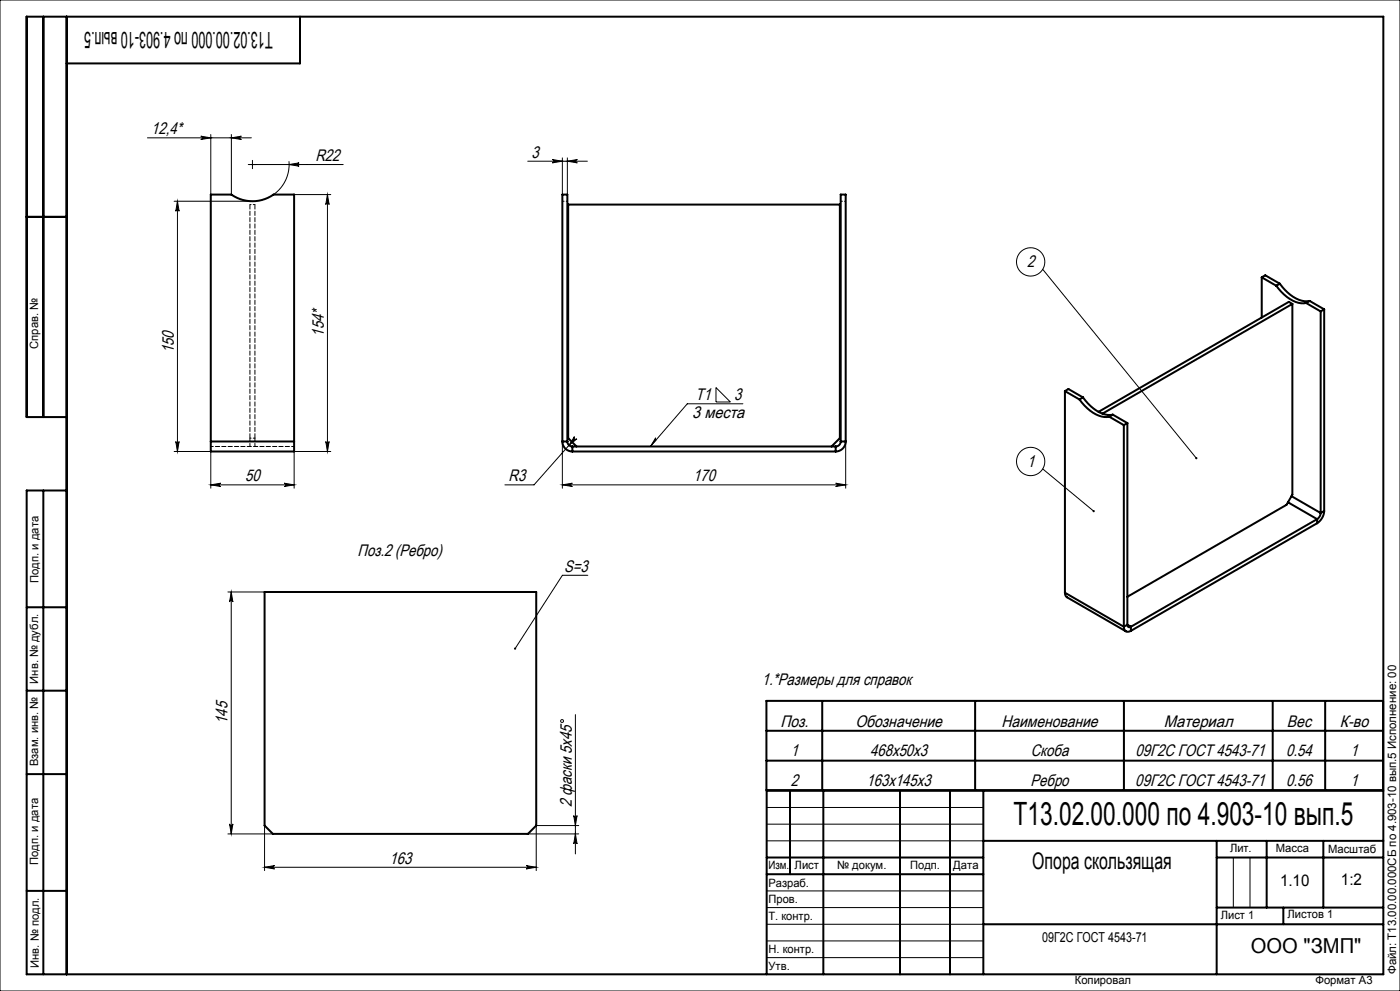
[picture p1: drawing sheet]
<svg xmlns="http://www.w3.org/2000/svg" width="420mm" height="297mm" viewBox="0 0 420 297" stroke-linecap="round" stroke-linejoin="round" font-family="sans-serif">
<g fill="none" stroke="#000" stroke-width=".3">
<path d="M0 0h420v297h-420zM44.2 41.3h31.2M60.2 40.8l3 .5-3 .5a.5 .5 0 0 0 .5-.5 .5 .5 0 0 0-.5-.5zM63.2 40.3v18M69.4 40.3v18M69.4 41.3l3-.5a.5 .5 0 0 0-.5 .5 .5 .5 0 0 0 .5 .5zM74.5 49.3h28.4M75.7 48.1v2.5M86.7 48.3a11 11 0 0 1-4.6 10M86.7 49.3l3-.5a.5 .5 0 0 0-.4 .5 .5 .5 0 0 0 .4 .5zM88.2 58.3h11M98.2 58.3l.5 3a.5 .5 0 0 0-.5-.5 .5 .5 0 0 0-.5 .5z"/>
<path d="M98.2 58.3v77M158.3 48.3h17.9M165.7 47.8l3 .5-3 .5a.5 .5 0 0 0 .5-.5 .5 .5 0 0 0-.5-.5zM168.7 47.3v11M170.2 47.3v11M170.2 48.3l3-.5a.5 .5 0 0 0-.5 .5 .5 .5 0 0 0 .5 .5zM52.2 60.3h23.5M53.2 60.3l.5 3a.5 .5 0 0 0-.5-.5 .5 .5 0 0 0-.5 .5zM53.2 60.3v75M312.8 80.7l46.1 56.6M214.8 116.2l4.3 4.3h-4.3zM52.2 135.3h11v11"/>
<path d="M52.7 132.3a.5 .5 0 0 0 .5 .5 .5 .5 0 0 0 .5-.5l-.5 3zM97.7 132.3a.5 .5 0 0 0 .5 .5 .5 .5 0 0 0 .5-.5l-.5 3zM99.2 135.3h-11v11M168.7 132.3v14M171.7 132.3l-11.5 13h-8.7M172.3 130.9a.5 .5 0 0 0 .1 .6 .5 .5 0 0 0 .7 0l-2.4 1.9zM196.7 131.2l.1 .7-1.7 1.9zM222.9 121h-16.7l-11.1 12.8M253.7 132.3v14M63.2 145.3l3-.5a.5 .5 0 0 0-.4 .5 .5 .5 0 0 0 .4 .5zM63.2 145.3h25M85.2 144.8l3 .5-3 .5a.5 .5 0 0 0 .5-.5 .5 .5 0 0 0-.5-.5z"/>
<path d="M168.7 145.3h85M168.7 145.3l3-.5a.5 .5 0 0 0-.5 .5 .5 .5 0 0 0 .5 .5zM250.7 144.8l3 .5-3 .5a.5 .5 0 0 0 .5-.5 .5 .5 0 0 0-.5-.5zM312.8 140.5l15.3 12.7M68.4 177.4h11M69.4 177.4l.5 3a.5 .5 0 0 0-.5-.5 .5 .5 0 0 0-.5 .5zM69.4 177.4v72.5M176.3 172.4h-7.6l-14.2 22M172.6 214.2v41.7M68.4 249.9h13.5M68.9 246.9a.5 .5 0 0 0 .5 .5 .5 .5 0 0 0 .5-.5l-.5 3zM79.4 259.9l3-.5a.5 .5 0 0 0-.5 .5 .5 .5 0 0 0 .5 .5z"/>
<path d="M79.4 247.4v13.5M79.4 259.9h81.5M157.9 259.4l3 .5-3 .5a.5 .5 0 0 0 .4-.5 .5 .5 0 0 0-.4-.5zM158.4 249.9h15.2M172.1 244.4a.5 .5 0 0 0 .5 .5 .5 .5 0 0 0 .5-.5l-.5 3zM172.6 249.9l.5 3a.5 .5 0 0 0-.5-.5 .5 .5 0 0 0-.5 .5zM173.6 247.4h-12.7v13.5M230 242h65M230 247h65M230 252h65M370 257v15M375 257v15"/>
<path d="M230 267h65M230 272h65M230 277h65M230 282h65M230 287h65"/>
<circle cx="309.2" cy="78.5" r="4.2"/>
<circle cx="309.2" cy="138.3" r="4.2"/>
<circle cx="168.6" cy="216.1" r=".43"/>
</g>
<g fill="none" stroke="#000" stroke-width=".6">
<path d="M13 5v120M20 5v287M90 5v14h-70M8 65h12M378.5 83.1l1.1-.6 4.3 2.5M378.5 83.1l4.4 2.5M378.5 83.1v12.1M382.9 85.6a10.8 10.8 0 0 0 8.2 5.3l.7-.1M383.9 85a10.8 10.8 0 0 0 8.3 5.3l.7-.1M383.9 85l-1 .6M387.7 91.1l-1.1-.6-57 32.9M387.7 91.1l-57 32.9"/>
<path d="M387.7 91.1v57.1l-1.8 3.1-47.7 27.6M391.8 90.8l4.4 2.5M392.9 90.2l-1.1 .6M392.9 90.2l4.4 2.5M396.2 93.3v60.4M397.3 92.7l-1.1 .6M397.3 92.7v60.4M319.5 117.2l4.3 2.5M319.5 117.2v60.4M319.5 117.2l1-.6 4.4 2.5M323.8 119.7a10.8 10.8 0 0 0 8.3 5.3l.7-.1M324.9 119.1a10.8 10.8 0 0 0 8.2 5.3l.7-.1"/>
<path d="M324.9 119.1l-1.1 .6M20 125h-12v-120h407v287h-407v-145h12M63.2 132.3v-74h6.2a11 11 0 0 0 12.7 0h6.1v74M63.2 132.3v3h25v-3M63.2 132.3h25M168.7 132.3a3 3 0 0 0 3 3M168.7 132.3v-74h1.5v74M168.7 132.3h1.5M170.2 132.3a1.5 1.5 0 0 0 1.5 1.5M171.7 135.3h79M171.7 133.8v1.5M171.7 133.8h79"/>
<path d="M173 133.8l-2.5-2.5v-70h81.5v70l-2.5 2.5M250.7 133.8v1.5M252.2 132.3a1.5 1.5 0 0 1-1.5 1.5M252.2 132.3v-74h1.5v74M252.2 132.3h1.5M253.7 132.3a3 3 0 0 1-3 3M332.8 124.9l4.4 2.5M333.8 124.3l-1 .6M333.8 124.3l4.4 2.5M337.2 127.4v60.4M338.2 126.8l-1 .6M338.2 126.8v60.4"/>
<path d="M13 147v145M386.4 150.5l8.7 5.1M387.4 148.7l8.8 5M395.1 156.8l-55.8 32.3M395.1 155.6l-55.8 32.2M395.1 155.6v1.2M396.2 153.7a2.34 2.34 0 0 1-1.1 1.9M397.3 153.1a4.7 4.7 0 0 1-2.2 3.7M397.3 153.1l-1.1 .6M79.4 177.4h81.5v70l-2.5 2.5h-76.5l-2.5-2.5zM319.5 177.6l.1 .9 .5 .5 17.7 10.2M319.5 177.6l17.7 10.2"/>
<path d="M8 182h12M337.2 187.8a1.29 1.29 0 0 0 .6 1.4 1.29 1.29 0 0 0 1.5-.1M338.2 187.2a.65 .65 0 0 0 .3 .7 .65 .65 0 0 0 .8-.1M338.2 187.2l-1 .6M338.2 187.2l1.1 .6M339.3 187.8v1.3M8 207h12M229.9 210.1h185v26.7h-185zM229.9 219h185M246.7 210.1v26.7M292.5 210.1v26.7M337.2 210.1v26.7"/>
<path d="M381.8 210.1v26.7M397.5 210.1v26.7M8 232h12M229.9 228h185M237 237v25M247 237v55M270 237v55M285 237v55M295 237v55M415 237h-185v55M230 257h65M295 252h120"/>
<path d="M365 252v40M365 257h50M380 252v20M397 252v20M8 267h12M230 262h65M295 277h120M365 272h50M385 272v5"/>
</g>
<g fill="#000">
<path d="M86.7 49.3l3 .5a.5 .5 0 0 1-.4-.5 .5 .5 0 0 1 .4-.5zM168.7 145.3l3-.5a.5 .5 0 0 0-.5 .5 .5 .5 0 0 0 .5 .5zM250.7 144.8l3 .5-3 .5a.5 .5 0 0 0 .5-.5 .5 .5 0 0 0-.5-.5zM172.3 130.9l-1.6 2.5 2.4-1.9a.5 .5 0 0 1-.7 0 .5 .5 0 0 1-.1-.6zM165.7 47.8l3 .5-3 .5a.5 .5 0 0 0 .5-.5 .5 .5 0 0 0-.5-.5zM170.2 48.3l3-.5a.5 .5 0 0 0-.5 .5 .5 .5 0 0 0 .5 .5z"/>
<path d="M52.7 132.3a.5 .5 0 0 0 .5 .5 .5 .5 0 0 0 .5-.5l-.5 3zM53.2 60.3l.5 3a.5 .5 0 0 0-.5-.5 .5 .5 0 0 0-.5 .5zM97.7 132.3a.5 .5 0 0 0 .5 .5 .5 .5 0 0 0 .5-.5l-.5 3zM98.2 58.3l.5 3a.5 .5 0 0 0-.5-.5 .5 .5 0 0 0-.5 .5z"/>
<path d="M358.7 137.1v.4l.4 .1-.2-.3 .2 .3 .1-.5zM327.9 152.9v.6l.5-.1-.3-.2 .3 .2-.1-.5zM196.7 131.2l.1 .7-1.7 1.9zM154.3 194.2v.5l.2-.3-.2 .3a.33 .33 0 0 0 .5-.1 .33 .33 0 0 0-.1-.5 .33 .33 0 0 0-.4 .1z"/>
<path d="M85.2 144.8l3 .5-3 .5a.5 .5 0 0 0 .5-.5 .5 .5 0 0 0-.5-.5zM63.2 145.3l3-.5a.5 .5 0 0 0-.4 .5 .5 .5 0 0 0 .4 .5zM69.4 41.3l3-.5a.5 .5 0 0 0-.5 .5 .5 .5 0 0 0 .5 .5zM60.2 40.8l3 .5-3 .5a.5 .5 0 0 0 .5-.5 .5 .5 0 0 0-.5-.5z"/>
<path d="M79.4 259.9l3-.5a.5 .5 0 0 0-.5 .5 .5 .5 0 0 0 .5 .5zM157.9 259.4l3 .5-3 .5a.5 .5 0 0 0 .4-.5 .5 .5 0 0 0-.4-.5z"/>
<path d="M172.6 249.9l.5 3a.5 .5 0 0 0-.5-.5 .5 .5 0 0 0-.5 .5zM172.1 244.4a.5 .5 0 0 0 .5 .5 .5 .5 0 0 0 .5-.5l-.5 3zM68.9 246.9a.5 .5 0 0 0 .5 .5 .5 .5 0 0 0 .5-.5l-.5 3zM69.4 177.4l.5 3a.5 .5 0 0 0-.5-.5 .5 .5 0 0 0-.5 .5z"/>
</g>
<path d="M63.2 132.3h25M88.2 133.8h-25M88.2 132.3h-25" fill="none" stroke="#000" stroke-width=".3" stroke-dasharray="1.3 .6" stroke-dashoffset=".5"/>
<path d="M76.5 61.3h-1.5M168.7 60.3h1.5M252.2 60.3h1.5M76.5 131.3h-1.5M170.2 132.3h-1.5M171.7 133.8v1.5M250.7 133.8v1.5M252.2 132.3h1.5" fill="none" stroke="#000" stroke-width=".3" stroke-dasharray="1.3 .6" stroke-dashoffset=".8"/>
<path d="M75 61.3v70M76.5 61.3v70" fill="none" stroke="#000" stroke-width=".3" stroke-dasharray="1.3 .6" stroke-dashoffset="-.1"/>
<path d="M75 131.3v2.5M76.5 131.3v2.5" fill="none" stroke="#000" stroke-width=".3" stroke-dasharray="1.3 .6" stroke-dashoffset=".3"/>
<text font-size="9.6" x="304.1" y="247.3">Т13.02.00.000 по 4.903-10 вып.5</text>
<g font-size="6.9">
<text x="81.8" y="9.6" transform="rotate(-180 81.8 9.6)">Т13.02.00.000 по 4.903-10 вып.5</text>
<text x="309.7" y="260.4">Опора скользящая</text>
</g>
<text font-size="6.2" x="375.2" y="285.5">ООО &quot;ЗМП&quot;</text>
<g font-size="5">
<text x="45.3" y="40.2">12,4*</text>
<text x="159.4" y="47.2">3</text>
<text x="94.6" y="48.2">R22</text>
<text x="308.1" y="80.1">2</text>
<text x="97.2" y="100.9" transform="rotate(-90 97.2 100.9)">154*</text>
<text x="52.2" y="105.9" transform="rotate(-90 52.2 105.9)">150</text>
<text x="208.6" y="119.9">Т1</text>
<text x="220.3" y="119.9">3</text>
<text x="207.7" y="125.3">3 места</text>
<text x="308.1" y="139.9">1</text>
<text x="73.5" y="144.2">50</text>
<text x="152.6" y="144.2">R3</text>
<text x="207.9" y="144.2">170</text>
<text x="107.3" y="166.6">Поз.2 (Ребро)</text>
<text x="169.3" y="171.3">S=3</text>
<text x="228.5" y="205.3">1.*Размеры для справок</text>
<text x="68.3" y="217" transform="rotate(-90 68.3 217)">145</text>
<text x="234.1" y="217.7">Поз.</text>
<text x="256.6" y="217.7">Обозначение</text>
<text x="300.4" y="217.7">Наименование</text>
<text x="349.2" y="217.7">Материал</text>
<text x="386.1" y="217.7">Вес</text>
<text x="402" y="217.7">К-во</text>
<text x="237.2" y="226.7">1</text>
<text x="261.1" y="226.7">468х50х3</text>
<text x="309.2" y="226.7">Скоба</text>
<text x="340.6" y="226.7">09Г2С ГОСТ 4543-71</text>
<text x="385.8" y="226.7">0.54</text>
<text x="405.1" y="226.7">1</text>
<text x="237.2" y="235.6">2</text>
<text x="260" y="235.6">163х145х3</text>
<text x="309.1" y="235.6">Ребро</text>
<text x="340.6" y="235.6">09Г2С ГОСТ 4543-71</text>
<text x="385.8" y="235.6">0.56</text>
<text x="405.1" y="235.6">1</text>
<text x="171.5" y="241.9" transform="rotate(-90 171.5 241.9)">2 фаски 5x45</text>
<text x="116.8" y="258.8">163</text>
</g>
<g font-size="4.8">
<text x="384" y="265.6">1.10</text>
<text x="402.3" y="265.3">1:2</text>
</g>
<text font-size="4.1" x="312.7" y="282.2">09Г2С ГОСТ 4543-71</text>
<text font-size="3.5" x="418.8" y="291.9" transform="rotate(-90 418.8 291.9)">Файл: Т13.00.00.000СБ по 4.903-10 вып.5 Исполнение: 00</text>
<g font-size="3.4">
<text x="11.5" y="104.5" transform="rotate(-90 11.5 104.5)">Справ. №</text>
<text x="11.6" y="174.7" transform="rotate(-90 11.6 174.7)">Подп. и дата</text>
<text x="11.4" y="204.9" transform="rotate(-90 11.4 204.9)">Инв. № дубл.</text>
<text x="11.4" y="229.6" transform="rotate(-90 11.4 229.6)">Взам. инв. №</text>
<text x="369" y="255.5">Лит.</text>
<text x="382.8" y="255.5">Масса</text>
<text x="398.4" y="255.6">Масштаб</text>
<text x="11.4" y="259.2" transform="rotate(-90 11.4 259.2)">Подп. и дата</text>
<text x="230.5" y="260.5">Изм.</text>
<text x="238.4" y="260.4">Лист</text>
<text x="251.1" y="260.4">№ докум.</text>
<text x="273" y="260.4">Подп.</text>
<text x="286" y="260.4">Дата</text>
<text x="230.5" y="265.7">Разраб.</text>
<text x="230.5" y="275.7">Т. контр.</text>
<text x="230.6" y="270.7">Пров.</text>
<text x="366.2" y="275.3">Лист 1</text>
<text x="386.3" y="275.2">Листов 1</text>
<text x="230.6" y="285.7">Н. контр.</text>
<text x="11.6" y="290" transform="rotate(-90 11.6 290)">Инв. № подл.</text>
<text x="230.6" y="290.7">Утв.</text>
<text x="322.5" y="295">Копировал</text>
<text x="394.6" y="295">Формат А3</text>
</g>
</svg>
